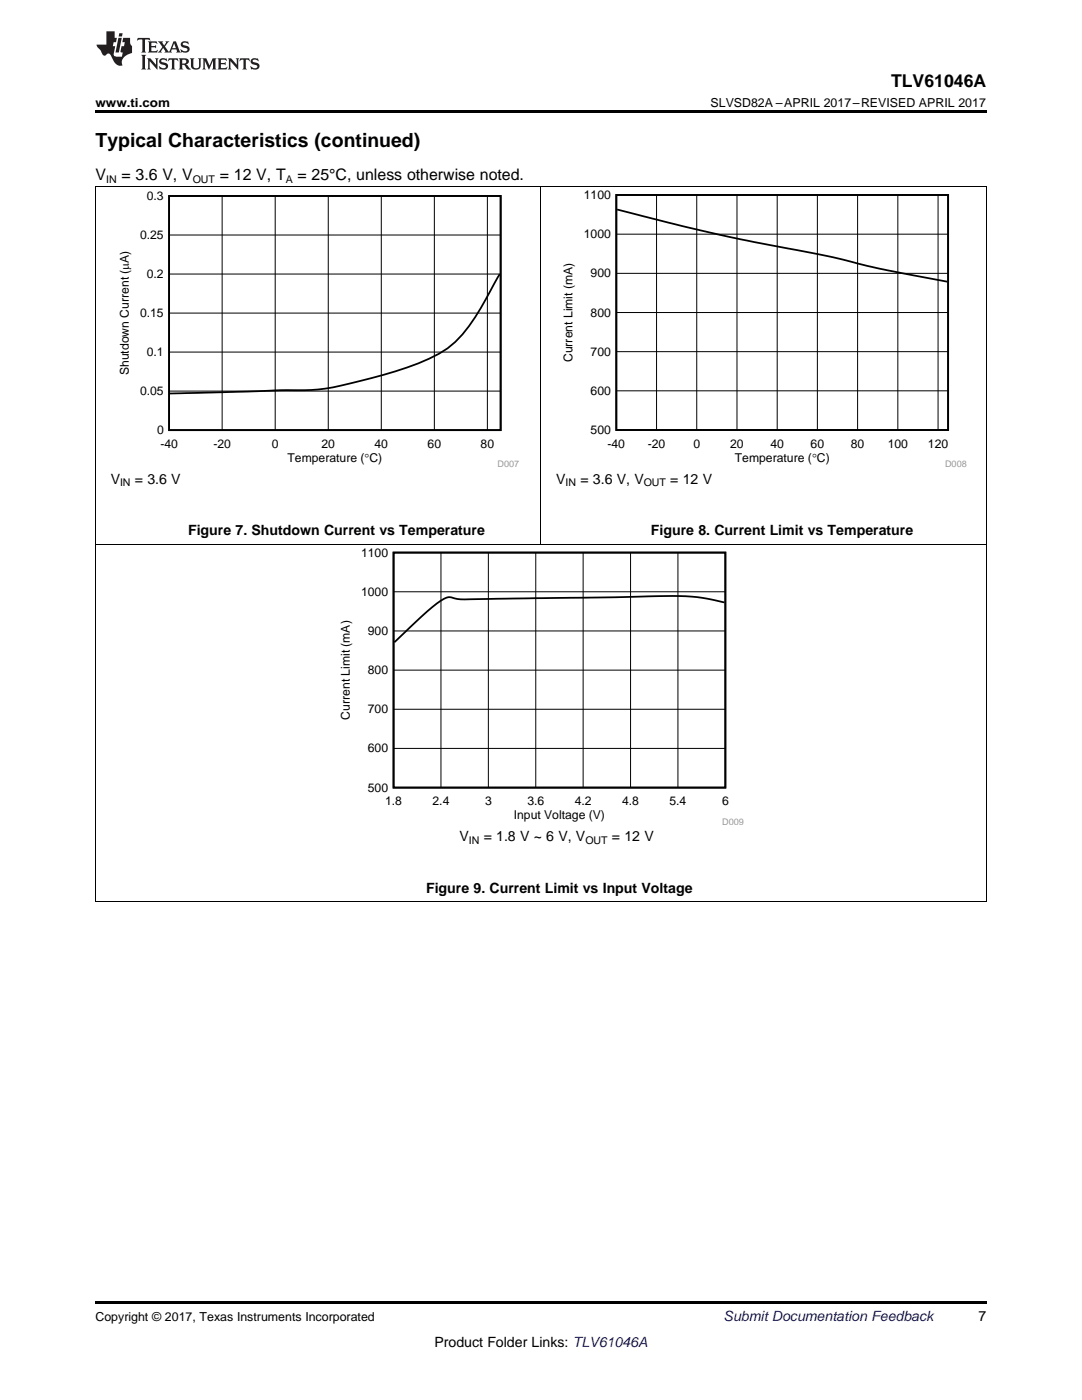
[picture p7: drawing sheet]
<svg xmlns="http://www.w3.org/2000/svg" width="216mm" height="279mm" viewBox="0 0 216 279" stroke-linecap="round" stroke-linejoin="round" font-family="sans-serif">
<path d="M19 259.7h177.8v.5h-177.8z" fill="#000"/>
<path d="M19.1 108.6v71.4M196.8 108.6v71.4M19 179.9h177.8" fill="none" stroke="#000" stroke-width=".2"/>
<path d="M67.5 109.4h80.9v55.2h-80.9z" fill-rule="evenodd" fill="#fff"/>
<path d="M78.5 110.3h66.2v46.9h-66.2zM144.6 120.2l-.8-.1a39 39 0 0 0-12.8-1.1l-31.8 .5a58.1 58.1 0 0 1-8.4-.1l-.7-.2a2.27 2.27 0 0 0-2.1 .7 107.3 107.3 0 0 0-9.3 8.3" fill="none" stroke="#000" stroke-width=".35"/>
<g fill="none" stroke="#000" stroke-width=".2">
<path d="M19.1 37.2v71.4M107.9 37.2v71.4M196.8 37.2v71.4M19 108.6h177.8M78.5 118.1h66.2M88 110.3v46.9M97.4 110.3v46.9M106.9 110.3v46.9M116.4 110.3v46.9M125.8 110.3v46.9M135.3 110.3v46.9M78.5 133.7h66.2"/>
<path d="M78.5 125.9h66.2M78.5 149.4h66.2M78.5 141.5h66.2"/>
</g>
<path d="M23.4 38.2h80.2v55.1h-80.2z" fill-rule="evenodd" fill="#fff"/>
<path d="M33.7 39.1h66.2v46.7h-66.2zM99.7 54.7l-2.8 5a30 30 0 0 1-7.6 9.8 44.4 44.4 0 0 1-12.8 5.3 74.2 74.2 0 0 1-14.3 3l-6.1 .1-22.2 .6" fill="none" stroke="#000" stroke-width=".35"/>
<path d="M44.3 39.1v46.8M54.9 39.1v46.8M65.5 39.1v46.8M76.1 39.1v46.8M86.7 39.1v46.8M97.3 39.1v46.8M33.7 54.7h66.2M33.7 46.9h66.2M33.7 78.1h66.2M33.7 70.3h66.2M33.7 62.5h66.2" fill="none" stroke="#000" stroke-width=".2"/>
<path d="M111.9 38h80.9v55.3h-80.9z" fill-rule="evenodd" fill="#fff"/>
<path d="M123 38.9h66.2v46.9h-66.2zM123.1 41.8l15 3.8a452.1 452.1 0 0 0 27 5.5l10.4 2.5 13.5 2.6" fill="none" stroke="#000" stroke-width=".35"/>
<g fill="none" stroke="#000" stroke-width=".2">
<path d="M19 37.2h177.8M131 38.9v46.9M139 38.9v46.9M147.1 38.9v46.9M155.1 38.9v46.9M163.1 38.9v46.9M171.1 38.9v46.9M179.2 38.9v46.9M187.2 38.9v46.9M123 54.6h66.2M123 46.7h66.2M123 78h66.2"/>
<path d="M123 70.2h66.2M123 62.4h66.2"/>
</g>
<path d="M19 22h177.8v.5h-177.8z" fill="#000"/>
<g fill="#231f20">
<path d="M27.5 7.6l-.1 .5 .4-.2h.6v.1v2.1l-.2 .4h1l-.3-.4v-2.1l.1-.1h.5l.5 .2-.2-.5zM29.5 8.3l.2 .3v1.5l-.2 .4h1.8l.2-.6a1.04 1.04 0 0 1-1.3 .2v-.7h.6l.3 .2v-.6l-.3 .2h-.6v-.6l.8-.1 .4 .3-.2-.5zM31.5 8.3l.9 1.1-.9 1.1h.8l-.2-.2 .5-.7 .4 .7-.2 .2h1.5l-.1-.2 .1-.4h.9l.1 .4-.2 .2h1l-.3-.3-.7-1.9h-.5l-.9 2-.8-1 .9-1h-.8l.1 .3-.3 .5-.4-.6 .2-.2zM34.7 8.6l.4 1h-.7zM36.3 8.4a.63 .63 0 0 0-.2 .7 .63 .63 0 0 0 .6 .4l.6 .2 .1 .2a.75 .75 0 0 1-.7 .4 .75 .75 0 0 1-.6-.5l.1 .7 .1-.1a1.11 1.11 0 0 0 1.5-.6 1.13 1.13 0 0 0-1.2-.8l-.1-.4a1.04 1.04 0 0 1 1.2 .2l-.2-.5-.1 .1-.5-.2zM28.2 10.9l.2 .4v2.2l-.2 .4h1l-.3-.4v-2.2l.3-.4zM29.3 11.6l.3 .4v1.5l-.3 .4h.8l-.2-.4v-1.3l1.5 1.7v-1.9l.2-.4h-.7l.2 .4v.9l-1.1-1.3zM32 11.8a.62 .62 0 0 0-.2 .7 .62 .62 0 0 0 .6 .4l.6 .1 .1 .3a.76 .76 0 0 1-.7 .3 .76 .76 0 0 1-.6-.4l.1 .7 .1-.1a1.11 1.11 0 0 0 1.5-.6 1.13 1.13 0 0 0-1.2-.8l-.1-.4a1.04 1.04 0 0 1 1.2 .2l-.2-.6-.1 .1-.5-.1zM33.7 11.6l-.2 .6a.61 .61 0 0 1 .8-.3v1.6l-.2 .4h.9l-.2-.4v-1.6a.63 .63 0 0 1 .8 .3l-.2-.6zM35.6 11.6l.3 .4v1.5l-.3 .4h1l-.2-.2v-.8l.5 .2a.76 .76 0 0 0 1.2 .7l-1-1a.58 .58 0 0 0 .6-.5 .58 .58 0 0 0-.5-.6zM36.4 11.9h.1a.45 .45 0 0 1 .5 .1 .45 .45 0 0 1 .1 .5l-.7 .2zM37.9 11.6l.2 .2a2.17 2.17 0 0 0 .3 1.9 .99 .99 0 0 0 1.6-.6v-1.1l.2-.4h-.7l.2 .2a1.92 1.92 0 0 1-.2 1.8 .6 .6 0 0 1-.9-.5v-1.1l.2-.4zM40.4 11.6l.2 .4v1.5l-.2 .4h.7l-.2-.4v-1.4l.8 1.8 .8-1.8v1.4l-.2 .4h.9l-.2-.4v-1.5l.2-.4h-.8l-.6 1.5-.6-1.5zM43.4 11.6l.2 .4v1.5l-.2 .4h1.8l.2-.6a1.04 1.04 0 0 1-1.3 .1v-.6h.5l.4 .2v-.6l-.4 .2h-.5v-.7h.8l.3 .3-.1-.6zM45.5 11.6l.2 .4v1.5l-.2 .4h.7l-.2-.4v-1.3l1.5 1.7v-1.9l.2-.4h-.7l.2 .4v.9l-1.1-1.3zM47.9 11.6l-.1 .6a.61 .61 0 0 1 .8-.3v1.6l-.3 .4h1l-.3-.4 .1-1.6a.63 .63 0 0 1 .7 .3l-.1-.6zM50.2 11.8a.62 .62 0 0 0-.2 .7 .62 .62 0 0 0 .6 .4l.6 .1 .2 .3a.76 .76 0 0 1-.8 .3 .76 .76 0 0 1-.6-.4l.1 .7 .2-.1a1.11 1.11 0 0 0 1.5-.6 1.13 1.13 0 0 0-1.3-.8l-.1-.4a1.04 1.04 0 0 1 1.2 .2l-.1-.6-.2 .1-.5-.1z"/>
<path d="M21.2 6.3v2.6h-1.9l.1 .4 .7 .9a.91 .91 0 0 0 1 .8 .56 .56 0 0 1 .5-.3 .56 .56 0 0 1 .5 .3l.4 .8a1.53 1.53 0 0 0 1.9 1.2 1.54 1.54 0 0 1 1-2.1l.9-.3v-1.4a1.52 1.52 0 0 1-.3-1.6h-1.4l-.2 .8h.5l-.2 .8h-.4l-.2 1v.2l.4 .1-.2 .8a1.93 1.93 0 0 1-1.6-.3l.3-1.8h-.5l.2-.8h.4l.2-.8h-.4v-1.3zM23.6 7.6l-.6 2.9h.7l.6-2.9zM23.8 6.6l-.1 .7h.6l.2-.7z"/>
</g>
<text font-size="3.9" x="19" y="29.3">Typical Characteristics (continued)</text>
<text font-size="3.5" x="177.8" y="17.3">TLV61046A</text>
<g font-size="3.2">
<text x="19" y="36">V</text>
<text x="24.2" y="36">= 3.6 V, V</text>
<text x="43.9" y="36">= 12 V, T</text>
<text x="59.4" y="36">= 25°C, unless otherwise noted.</text>
</g>
<g font-size="2.8">
<text x="22.1" y="96.5">V</text>
<text x="26.9" y="96.5">= 3.6 V</text>
<text x="111" y="96.5">V</text>
<text x="115.8" y="96.5">= 3.6 V, V</text>
<text x="133.7" y="96.5">= 12 V</text>
<text x="37.5" y="106.9">Figure 7. Shutdown Current vs Temperature</text>
<text x="129.9" y="106.9">Figure 8. Current Limit vs Temperature</text>
<text x="91.7" y="167.9">V</text>
<text x="96.5" y="167.9">= 1.8 V ~ 6 V, V</text>
<text x="122.1" y="167.9">= 12 V</text>
<text x="85" y="178.2">Figure 9. Current Limit vs Input Voltage</text>
<text x="195.3" y="263.6">7</text>
<text x="86.7" y="268.9">Product Folder Links: TLV61046A</text>
</g>
<text font-size="2.8" fill="#0000c8" x="144.4" y="263.6">Submit Documentation Feedback</text>
<g font-size="2.5">
<text x="19" y="21.4">www.ti.com</text>
<text x="141.8" y="21.4">SLVSD82A –APRIL 2017–REVISED APRIL 2017</text>
<text x="19" y="263.6">Copyright © 2017, Texas Instruments Incorporated</text>
</g>
<g font-size="2.4">
<text x="29.3" y="39.9">0.3</text>
<text x="116.5" y="39.7">1100</text>
<text x="28" y="47.7">0.25</text>
<text x="116.5" y="47.5">1000</text>
<text x="29.3" y="55.5">0.2</text>
<text x="117.9" y="55.4">900</text>
<text x="28" y="63.3">0.15</text>
<text x="117.9" y="63.2">800</text>
<text x="29.3" y="71.1">0.1</text>
<text x="117.9" y="71">700</text>
<text x="25.7" y="74.9" transform="rotate(-90 25.7 74.9)">Shutdown Current (PA)</text>
<text x="114.3" y="72.3" transform="rotate(-90 114.3 72.3)">Current Limit (mA)</text>
<text x="28" y="78.8">0.05</text>
<text x="117.9" y="78.8">600</text>
<text x="31.3" y="86.6">0</text>
<text x="32" y="89.4">-40</text>
<text x="42.6" y="89.4">-20</text>
<text x="54.2" y="89.4">0</text>
<text x="64.2" y="89.4">20</text>
<text x="74.7" y="89.4">40</text>
<text x="85.3" y="89.4">60</text>
<text x="95.9" y="89.4">80</text>
<text x="117.9" y="86.6">500</text>
<text x="121.2" y="89.4">-40</text>
<text x="129.2" y="89.4">-20</text>
<text x="138.4" y="89.4">0</text>
<text x="145.7" y="89.4">20</text>
<text x="153.7" y="89.4">40</text>
<text x="161.8" y="89.4">60</text>
<text x="169.8" y="89.4">80</text>
<text x="177.1" y="89.4">100</text>
<text x="185.2" y="89.4">120</text>
<text x="57.4" y="92.2">Temperature (qC)</text>
<text x="146.6" y="92.2">Temperature (qC)</text>
<text x="72" y="111.1">1100</text>
<text x="72" y="118.9">1000</text>
<text x="73.4" y="126.7">900</text>
<text x="73.4" y="134.5">800</text>
<text x="69.8" y="143.7" transform="rotate(-90 69.8 143.7)">Current Limit (mA)</text>
<text x="73.4" y="142.3">700</text>
<text x="73.4" y="150.2">600</text>
<text x="73.4" y="158">500</text>
<text x="76.8" y="160.8">1.8</text>
<text x="86.3" y="160.8">2.4</text>
<text x="96.8" y="160.8">3</text>
<text x="105.2" y="160.8">3.6</text>
<text x="114.7" y="160.8">4.2</text>
<text x="124.1" y="160.8">4.8</text>
<text x="133.6" y="160.8">5.4</text>
<text x="144.1" y="160.8">6</text>
<text x="102.5" y="163.5">Input Voltage (V)</text>
</g>
<g font-size="2.1">
<text x="21.2" y="36.6">IN</text>
<text x="38.5" y="36.6">OUT</text>
<text x="57" y="36.6">A</text>
<text x="24" y="97.1">IN</text>
<text x="112.9" y="97.1">IN</text>
<text x="128.4" y="97.1">OUT</text>
<text x="93.6" y="168.5">IN</text>
<text x="116.8" y="168.5">OUT</text>
</g>
<g font-size="1.8" fill="#999">
<text x="99.3" y="93.2">D007</text>
<text x="188.6" y="93.2">D008</text>
<text x="144.1" y="164.6">D009</text>
</g>
</svg>
